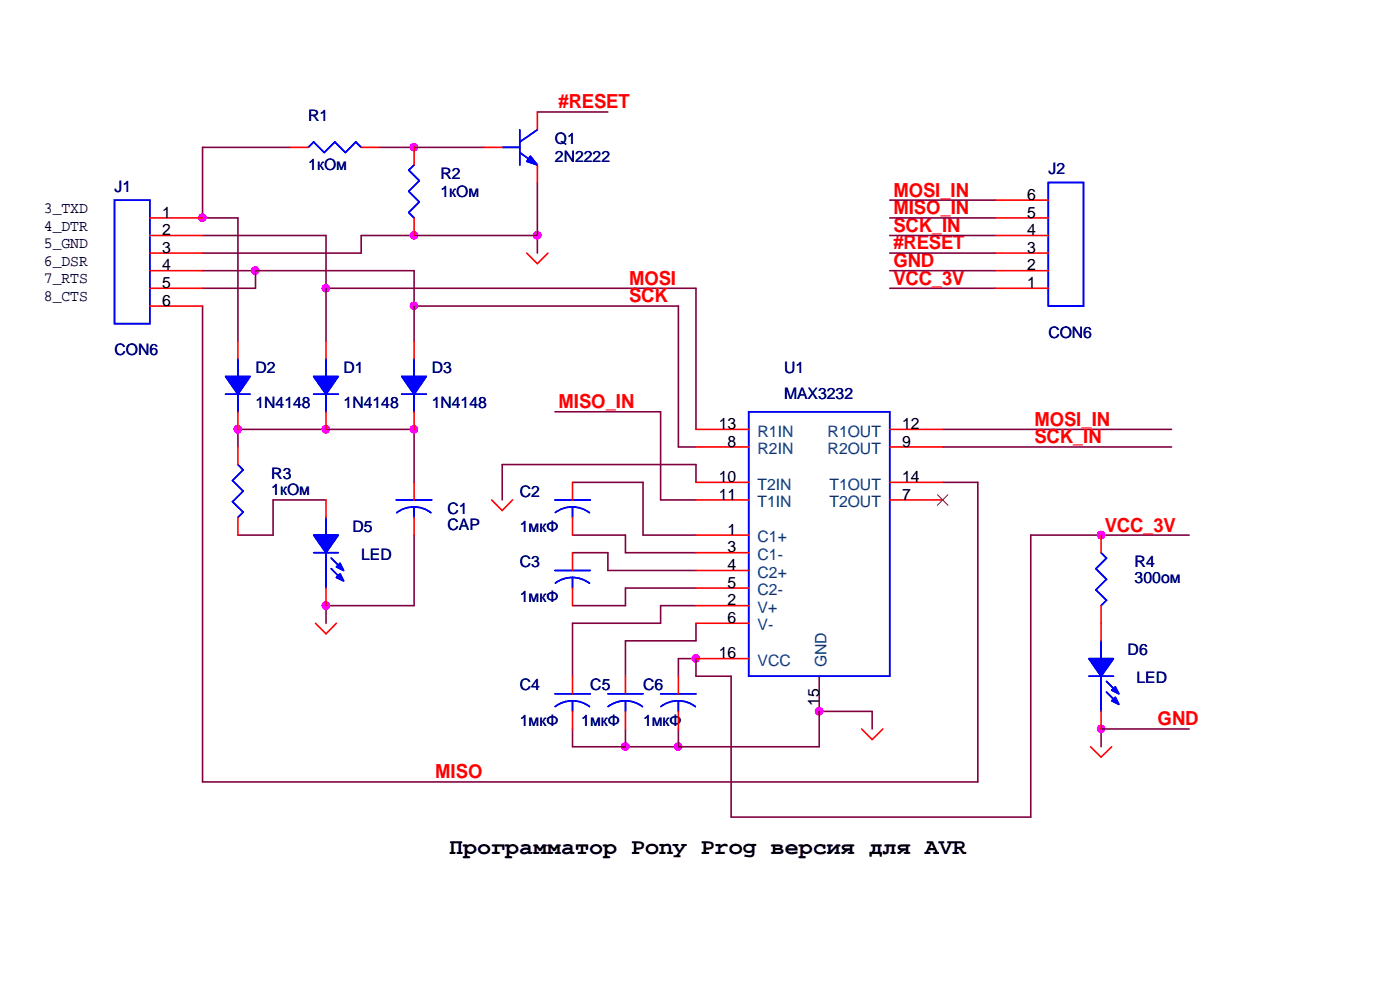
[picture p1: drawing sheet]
<svg xmlns="http://www.w3.org/2000/svg" width="297mm" height="210mm" viewBox="0 0 297 210" stroke-linecap="round" stroke-linejoin="round" font-family="sans-serif">
<g fill="none" stroke="#800040" stroke-width=".34">
<path d="M61.6 31.2h-18.7v15h7.5v26.1M80.3 31.2h22.4M113.9 38.7v14.9M113.9 23.7h14.9M42.9 57.3h44.9v15M42.9 49.9h26.2v22.4M54.1 57.3v3.8h-11.2M113.9 49.9h-37.4v3.7h-33.6M188.6 57.3h22.3M188.6 46.2h22.3M188.6 49.9h22.3M188.6 53.6h22.3"/>
<path d="M188.6 42.4h22.3M42.9 64.8v100.8h164.3v-63.4h-7.4M69.1 61.1h78.4v29.8M87.8 64.8h56v29.9h3.7M188.6 61.1h22.3M50.4 94.7v-3.8h37.4v11.3M117.6 87.2h22.4v18.7h7.5M199.8 90.9h48.5M199.8 94.7h48.5M69.1 105.9h-11.2v7.4h-7.5M87.8 113.3v15h-18.7v3.7M121.3 113.3h11.2v3.8h15"/>
<path d="M121.3 117.1h7.5v3.7h18.7M121.3 102.2h15v11.1h11.2M147.5 102.2v-3.8h-41.1v7.5M252 113.3h-33.6v59.8h-63.5v-29.9h-7.4v-3.7h-3.7v3.7M147.5 124.6h-15v3.7h-11.2M147.5 128.3h-7.5v3.7h-18.7v11.2M147.5 132v3.7h-15v7.5M132.5 154.4v3.8M143.8 154.4v3.8M173.6 143.2v15h-52.3v-3.8M173.6 150.7h11.2v3.7M252 154.4h-18.7v3.8"/>
</g>
<g fill="#f0f" stroke="#f0f" stroke-width=".34">
<circle cx="54.1" cy="57.3" r=".73"/>
<circle cx="87.7" cy="31.2" r=".72"/>
<circle cx="113.9" cy="49.8" r=".74"/>
<circle cx="42.9" cy="46.1" r=".74"/>
<circle cx="87.7" cy="49.8" r=".72"/>
<circle cx="69" cy="90.9" r=".73"/>
<circle cx="87.7" cy="90.9" r=".73"/>
<circle cx="69" cy="128.3" r=".73"/>
<circle cx="132.5" cy="158.1" r=".74"/>
<circle cx="143.7" cy="158.1" r=".72"/>
<circle cx="147.4" cy="139.5" r=".72"/>
<circle cx="173.6" cy="150.7" r=".75"/>
<circle cx="69" cy="61.1" r=".72"/>
<circle cx="87.7" cy="64.8" r=".72"/>
<circle cx="50.4" cy="90.9" r=".73"/>
<circle cx="233.3" cy="154.4" r=".72"/>
<circle cx="233.3" cy="113.3" r=".73"/>
</g>
<g fill="none" stroke="#f00" stroke-width=".34">
<path d="M61.6 31.2h3.7M76.5 31.2h3.8M87.8 31.2v3.7M102.7 31.2h3.7M113.9 23.7v3.8M113.9 34.9v3.8M31.7 46.2h11.2M31.7 49.9h11.2M31.7 53.6h11.2M31.7 57.3h11.2M87.8 46.2v3.7M111.6 53.6l2.3 2.3 2.2-2.3"/>
<path d="M210.9 46.2h11.3M210.9 49.9h11.3M210.9 53.6h11.3M210.9 57.3h11.3M210.9 42.4h11.3M31.7 61.1h11.2M31.7 64.8h11.2M50.4 72.3v3.7M69.1 72.3v3.7M87.8 72.3v3.7M210.9 61.1h11.3M50.4 87.2v3.7"/>
<path d="M50.4 94.7v3.7M69.1 87.2v3.7M87.8 87.2v3.7M147.5 90.9h11.2M147.5 94.7h11.2M188.6 90.9h11.2M188.6 94.7h11.2M50.4 109.6v3.7M69.1 105.9v3.7M87.8 102.2v3.7M87.8 109.6v3.7M104.2 105.9l2.2 2.2 2.2-2.2"/>
<path d="M121.3 102.2v3.7M121.3 109.6v3.7M121.3 117.1v3.7M147.5 102.2h11.2M147.5 105.9h11.2M147.5 113.3h11.2M147.5 117.1h11.2M188.6 102.2h11.2M188.6 105.9h11.2M233.3 113.3v3.8M66.8 132l2.3 2.3 2.2-2.3M69.1 124.6v3.7"/>
<path d="M121.3 124.6v3.7M147.5 139.5h11.2M147.5 120.8h11.2M147.5 124.6h11.2M147.5 128.3h11.2M147.5 132h11.2M233.3 128.3v7.4M121.3 143.2v3.8M121.3 150.7v3.7M132.5 143.2v3.8M132.5 150.7v3.7M143.8 143.2v3.8"/>
<path d="M143.8 150.7v3.7M182.6 154.4l2.2 2.2 2.3-2.2M231.1 158.2l2.2 2.2 2.3-2.2M233.3 150.7v3.7"/>
</g>
<g fill="none" stroke="#00f" stroke-width=".34">
<path d="M65.3 31.2l1.2-1.1 2.2 2.2 2.3-2.2 2.2 2.2 2.2-2.2 1.1 1.1M87.8 34.9l-1.2 1.1 2.3 2.3-2.3 2.2 2.3 2.3-2.3 2.2 1.2 1.2M106.4 31.2h3.8M110.2 32.3l3.7 2.6M110.2 27.5v7.4M113.9 27.5l-3.7 2.6M222.2 38.7h7.4v26.1h-7.4zM24.3 42.4h7.4v26.2h-7.4zM50.4 76v3.7M69.1 76v3.7M87.8 76v3.7M47.8 83.5h5.2"/>
<path d="M50.4 83.5v3.7M50.4 98.4l1.1 1.1-2.2 2.3 2.2 2.2-2.2 2.3 2.2 2.2-1.1 1.1M66.5 83.5h5.2M69.1 83.5v3.7M85.1 83.5h5.2M87.8 83.5v3.7M158.7 87.2h29.9v56h-29.9zM66.5 117.1h5.2M69.1 109.6v3.7M69.1 117.1v7.5M70.2 118.2l2.2 2.3M84 105.9h7.5"/>
<path d="M87.7 107.4l1.9 .3 1.7 .9M87.7 107.4l-1.9 .3-1.7 .9M87.8 107.4v2.2M117.6 105.9h7.5M117.7 108.6a6 6 0 0 1 7.2 0M121.3 107.4v2.2M233.3 117.1l1.2 1.1-2.3 2.3 2.3 2.2-2.3 2.2 2.3 2.2-1.2 1.2M70.2 120.5l2.2 2.2M117.6 120.8h7.5M117.7 123.5a6 6 0 0 1 7.2 0M121.3 122.3v2.3M233.3 135.7v3.8"/>
<path d="M117.6 147h7.5M117.6 149.7a6 6 0 0 1 7.3 0M121.3 148.4v2.3M128.8 147h7.5M128.9 149.7a6 6 0 0 1 7.2 0M132.5 148.4v2.3M140 147h7.5M140 149.7a6 6 0 0 1 3.8-1.3l1.8 .3 1.8 1M143.8 148.4v2.3M230.8 143.2h5.2M233.3 143.2v7.5M234.5 144.3l2.2 2.3"/>
<path d="M234.5 146.6l2.2 2.2"/>
</g>
<g fill="#00f" stroke="#00f" stroke-width=".34">
<path d="M66.5 79.7h5.2l-2.6 3.8z" fill-rule="evenodd"/>
<path d="M66.5 79.7h5.2l-2.6 3.8z" fill-rule="evenodd"/>
<path d="M47.8 79.7h5.2l-2.6 3.8z" fill-rule="evenodd"/>
<path d="M47.8 79.7h5.2l-2.6 3.8z" fill-rule="evenodd"/>
<path d="M66.5 113.3h5.2l-2.6 3.8z" fill-rule="evenodd"/>
<path d="M72.1 121.6l.7 1.4-1.5-.7z" fill-rule="evenodd"/>
<path d="M71.3 120.1l.8-.8 .7 1.5z" fill-rule="evenodd"/>
<path d="M66.5 113.3h5.2l-2.6 3.8z" fill-rule="evenodd"/>
<path d="M72.1 121.6l.7 1.4-1.5-.7z" fill-rule="evenodd"/>
<path d="M71.3 120.1l.8-.8 .7 1.5z" fill-rule="evenodd"/>
<path d="M85.1 79.7h5.2l-2.5 3.8z" fill-rule="evenodd"/>
<path d="M85.1 79.7h5.2l-2.5 3.8z" fill-rule="evenodd"/>
<path d="M230.8 139.5h5.2l-2.7 3.7z" fill-rule="evenodd"/>
<path d="M235.6 148.4l.7-.7 .8 1.5z" fill-rule="evenodd"/>
<path d="M235.6 146.2l.7-.7 .8 1.5z" fill-rule="evenodd"/>
<path d="M230.8 139.5h5.2l-2.7 3.7z" fill-rule="evenodd"/>
<path d="M235.6 148.4l.7-.7 .8 1.5z" fill-rule="evenodd"/>
<path d="M235.6 146.2l.7-.7 .8 1.5z" fill-rule="evenodd"/>
<path d="M112.4 33.1l1.5 1.8-2.3-.7z" fill-rule="evenodd"/>
<path d="M112.4 33.1l1.5 1.8-2.3-.7z" fill-rule="evenodd"/>
</g>
<path d="M198.7 104.8l2.2 2.2M200.9 104.8l-2.3 2.2" fill="none" stroke="#804000" stroke-width=".21"/>
<text font-size="4.8" x="95.2" y="180.9">Программатор Pony Prog версия для AVR</text>
<g font-size="4.1" fill="#f00">
<text x="118.4" y="23">#RESET</text>
<text x="189.3" y="41.6">MOSI_IN</text>
<text x="189.3" y="45.4">MISO_IN</text>
<text x="189.3" y="52.8">#RESET</text>
<text x="189.3" y="49.1">SCK_IN</text>
<text x="189.3" y="56.6">GND</text>
<text x="133.3" y="60.3">MOSI</text>
<text x="133.3" y="64.1">SCK</text>
<text x="189.3" y="60.3">VCC_3V</text>
<text x="118.4" y="86.5">MISO_IN</text>
<text x="219.2" y="90.2">MOSI_IN</text>
<text x="219.2" y="93.9">SCK_IN</text>
<text x="234.1" y="112.6">VCC_3V</text>
<text x="245.3" y="153.6">GND</text>
<text x="92.2" y="164.9">MISO</text>
</g>
<g font-size="3.3" fill="#000080">
<text x="65.3" y="25.6">R1</text>
<text x="117.6" y="30.5">Q1</text>
<text x="117.6" y="34.2">2N2222</text>
<text x="24.3" y="40.6">J1</text>
<text x="65.3" y="36.1">1кОм</text>
<text x="93.3" y="37.9">R2</text>
<text x="93.3" y="41.7">1кОм</text>
<text x="222.2" y="36.8">J2</text>
<text x="222.2" y="71.6">CON6</text>
<text x="24.3" y="75.3">CON6</text>
<text x="54.1" y="79">D2</text>
<text x="72.8" y="79">D1</text>
<text x="91.5" y="79">D3</text>
<text x="166.2" y="79">U1</text>
<text x="54.1" y="86.5">1N4148</text>
<text x="72.8" y="86.5">1N4148</text>
<text x="91.5" y="86.5">1N4148</text>
<text x="166.2" y="84.6">MAX3232</text>
<text x="57.5" y="101.4">R3</text>
<text x="57.5" y="104.8">1кОм</text>
<text x="110.2" y="105.2">C2</text>
<text x="74.7" y="112.6">D5</text>
<text x="94.8" y="108.9">C1</text>
<text x="94.8" y="112.2">CAP</text>
<text x="110.2" y="112.6">1мкФ</text>
<text x="76.5" y="118.6">LED</text>
<text x="110.2" y="120.1">C3</text>
<text x="240.5" y="120.1">R4</text>
<text x="240.5" y="123.5">300ом</text>
<text x="110.2" y="127.6">1мкФ</text>
<text x="239" y="138.7">D6</text>
<text x="110.2" y="146.2">C4</text>
<text x="125.1" y="146.2">C5</text>
<text x="136.3" y="146.2">C6</text>
<text x="240.8" y="144.7">LED</text>
<text x="110.2" y="153.7">1мкФ</text>
<text x="123.2" y="153.7">1мкФ</text>
<text x="136.3" y="153.7">1мкФ</text>
</g>
<g font-size="3.3">
<text x="9.3" y="45.1">3_TXD</text>
<text x="34.4" y="46.1">1</text>
<text x="217.7" y="46.1">5</text>
<text x="217.7" y="42.3">6</text>
<text x="9.3" y="48.8">4_DTR</text>
<text x="9.3" y="52.5">5_GND</text>
<text x="34.4" y="49.8">2</text>
<text x="34.4" y="53.6">3</text>
<text x="217.7" y="53.6">3</text>
<text x="217.7" y="49.8">4</text>
<text x="9.3" y="56.3">6_DSR</text>
<text x="34.4" y="57.3">4</text>
<text x="217.7" y="57.3">2</text>
<text x="9.3" y="60">7_RTS</text>
<text x="9.3" y="63.7">8_CTS</text>
<text x="34.4" y="61">5</text>
<text x="34.4" y="64.8">6</text>
<text x="217.7" y="61">1</text>
<text x="152.3" y="90.9">13</text>
<text x="154.2" y="94.6">8</text>
<text x="191.2" y="90.9">12</text>
<text x="191.2" y="94.6">9</text>
<text x="152.3" y="102.1">10</text>
<text x="152.3" y="105.8">11</text>
<text x="191.2" y="102.1">14</text>
<text x="191.2" y="105.8">7</text>
<text x="154.2" y="113.3">1</text>
<text x="154.2" y="117">3</text>
<text x="154.2" y="120.8">4</text>
<text x="154.2" y="124.5">5</text>
<text x="154.2" y="128.2">2</text>
<text x="154.2" y="132">6</text>
<text x="152.3" y="139.5">16</text>
<text x="173.6" y="149.6" transform="rotate(-90 173.6 149.6)">15</text>
</g>
<g font-size="3.3" fill="#004080">
<text x="160.5" y="92.5">R1IN</text>
<text x="175.4" y="92.5">R1OUT</text>
<text x="160.5" y="96.2">R2IN</text>
<text x="175.4" y="96.2">R2OUT</text>
<text x="160.5" y="103.7">T2IN</text>
<text x="160.5" y="107.4">T1IN</text>
<text x="175.8" y="103.7">T1OUT</text>
<text x="175.8" y="107.4">T2OUT</text>
<text x="160.5" y="114.9">C1+</text>
<text x="160.5" y="118.6">C1-</text>
<text x="160.5" y="122.4">C2+</text>
<text x="160.5" y="126.1">C2-</text>
<text x="160.5" y="129.8">V+</text>
<text x="160.5" y="133.5">V-</text>
<text x="160.5" y="141">VCC</text>
<text x="175.2" y="141.4" transform="rotate(-90 175.2 141.4)">GND</text>
</g>
</svg>
